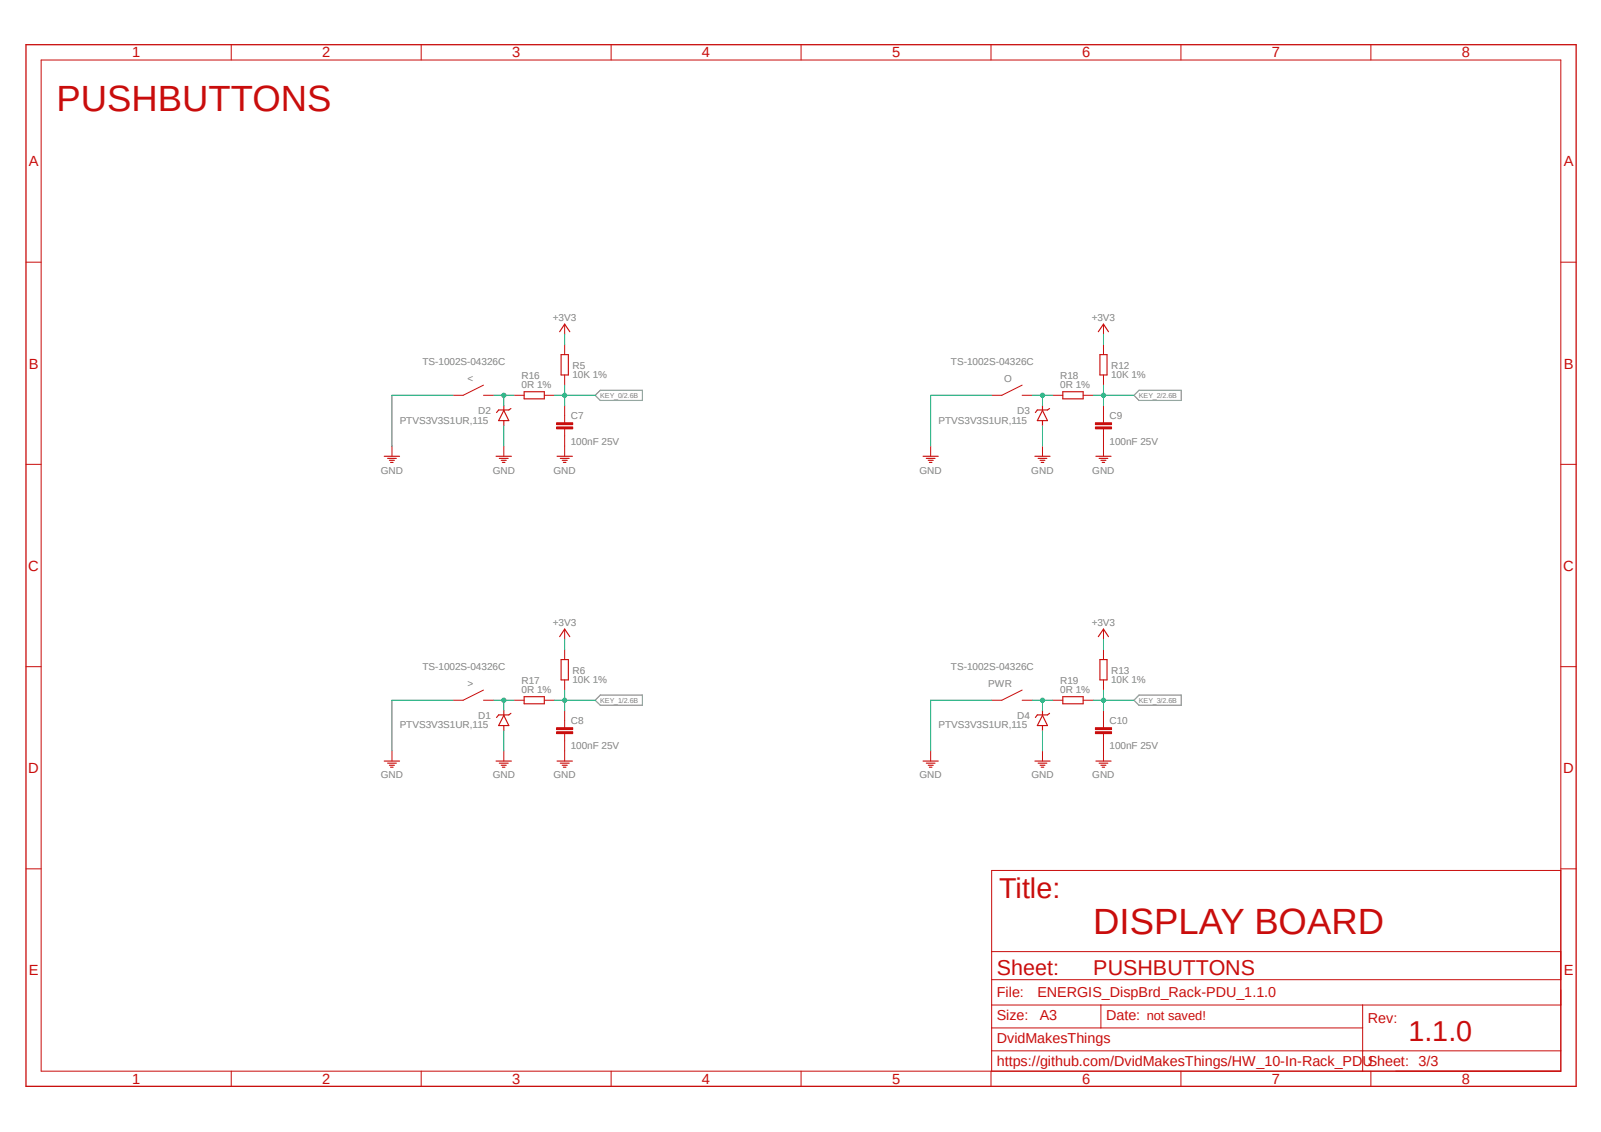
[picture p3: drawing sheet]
<svg xmlns="http://www.w3.org/2000/svg" width="420mm" height="297mm" viewBox="0 0 420 297" stroke-linecap="round" stroke-linejoin="round" font-family="sans-serif">
<path d="M6.3 11.4l407.6 274.2M413.9 11.4l-407.6 274.2" fill="none" stroke="#fff" stroke-width=".26"/>
<path d="M156.1 103.7l1.4-1.3h11v2.7h-11zM297.5 103.7l1.3-1.3h11.1v2.7h-11.1zM156.1 183.7l1.4-1.3h11v2.6h-11zM298.8 182.4h11.1v2.6h-11.1l-1.3-1.3z" fill="none" stroke="#808080" stroke-width=".3"/>
<path d="M147.2 93h1.9v5.4h-1.9z" fill="none" stroke="#c90d0c" stroke-width=".3"/>
<path d="M148.1 90.4v2.6M148.1 98.4v2.6M148.1 109.1v1.8M148.1 112.5v1.9" fill="none" stroke="#c90d0c" stroke-width=".26"/>
<path d="M146 112h4.2v.5h-4.2z" fill-rule="evenodd" fill="#c90d0c"/>
<path d="M146 112h4.2v.5h-4.2z" fill="none" stroke="#c90d0c" stroke-width=".26"/>
<path d="M146 110.9h4.2v.5h-4.2z" fill-rule="evenodd" fill="#c90d0c"/>
<path d="M148.1 85v2.7M102.8 117.1v2.6M146 110.9h4.2v.5h-4.2zM148.1 106.4v2.7M148.1 114.4v5.3M148.1 170.4v2.7M148.1 178.4v2.7M148.1 189.1v1.8M148.1 192.5v1.9" fill="none" stroke="#c90d0c" stroke-width=".26"/>
<path d="M146.8 87l1.3-2 1.4 2M100.8 119.7h4M146.1 119.7h4.1M101.7 120.3h2.3M102.2 120.8h1.3M102.4 121.3h.7M147 120.3h2.3M147.5 120.8h1.3M147.8 121.3h.7M147.2 173.1h1.9v5.3h-1.9z" fill="none" stroke="#c90d0c" stroke-width=".3"/>
<path d="M146 192h4.2v.5h-4.2z" fill-rule="evenodd" fill="#c90d0c"/>
<path d="M146 192h4.2v.5h-4.2z" fill="none" stroke="#c90d0c" stroke-width=".26"/>
<path d="M146 190.9h4.2v.5h-4.2z" fill-rule="evenodd" fill="#c90d0c"/>
<path d="M289.5 90.4v2.6M289.5 98.4v2.6M289.5 109.1v1.8M289.5 112.5v1.9M148.1 165.1v2.6M102.8 197v2.7M146 190.9h4.2v.5h-4.2zM148.1 186.4v2.7M148.1 194.4v5.3" fill="none" stroke="#c90d0c" stroke-width=".26"/>
<path d="M288.5 93h1.9v5.4h-1.9zM146.8 167l1.3-1.9 1.4 1.9M100.8 199.7h4M146.1 199.7h4.1M101.7 200.2h2.3M102.2 200.8h1.3M102.4 201.3h.7M147 200.2h2.3M147.5 200.8h1.3M147.8 201.3h.7" fill="none" stroke="#c90d0c" stroke-width=".3"/>
<path d="M287.4 112h4.2v.5h-4.2z" fill-rule="evenodd" fill="#c90d0c"/>
<path d="M287.4 112h4.2v.5h-4.2z" fill="none" stroke="#c90d0c" stroke-width=".26"/>
<path d="M287.4 110.9h4.2v.5h-4.2z" fill-rule="evenodd" fill="#c90d0c"/>
<path d="M289.5 85v2.7M244.1 117.1v2.6M287.4 110.9h4.2v.5h-4.2zM289.5 106.4v2.7M289.5 114.4v5.3M289.5 170.4v2.7M289.5 178.4v2.7M289.5 189.1v1.8M289.5 192.5v1.9" fill="none" stroke="#c90d0c" stroke-width=".26"/>
<path d="M288.1 87l1.4-2 1.3 2M242.1 119.7h4M287.5 119.7h4M243 120.3h2.3M243.5 120.8h1.3M243.8 121.3h.7M288.3 120.3h2.3M288.8 120.8h1.3M289.1 121.3h.7M288.5 173.1h1.9v5.3h-1.9z" fill="none" stroke="#c90d0c" stroke-width=".3"/>
<path d="M287.4 192h4.2v.5h-4.2z" fill-rule="evenodd" fill="#c90d0c"/>
<path d="M287.4 192h4.2v.5h-4.2z" fill="none" stroke="#c90d0c" stroke-width=".26"/>
<path d="M287.4 190.9h4.2v.5h-4.2z" fill-rule="evenodd" fill="#c90d0c"/>
<g fill="none" stroke="#c90d0c" stroke-width=".26">
<path d="M10.8 15.7h398.6v265.4h-398.6zM60.7 11.7v4M110.5 11.7v4M160.3 11.7v4M210.1 11.7v4M260 11.7v4M309.8 11.7v4M359.6 11.7v4M6.8 68.8h4M409.4 68.8h4.1M126.8 101l-5.3 2.7h-2.7M126.8 103.7h2.7"/>
<path d="M132.2 117.1v2.6M134.8 103.7h2.7M142.8 103.7h2.7M268.1 101l-5.3 2.7h-2.7M268.1 103.7h2.7M273.5 117.1v2.6M276.1 103.7h2.7M284.1 103.7h2.7M6.8 121.8h4M409.4 121.8h4.1M6.8 174.9h4M289.5 165.1v2.6"/>
<path d="M409.4 174.9h4.1M126.8 181.1l-5.3 2.6h-2.7M126.8 183.7h2.7M132.2 197v2.7M134.8 183.7h2.7M142.8 183.7h2.7M244.1 197v2.7M268.1 181.1l-5.3 2.6h-2.7M268.1 183.7h2.7M273.5 197v2.7M276.1 183.7h2.7M284.1 183.7h2.7"/>
<path d="M287.4 190.9h4.2v.5h-4.2zM289.5 186.4v2.7M289.5 194.4v5.3M6.8 228h4M409.4 228h4.1M409.4 228.4h-149.3v52.7M260.1 249.7h149.3M260.1 257h149.3M260.1 263.7h149.3M260.1 275.7h149.3M260.1 269.7h97.4M288.8 263.7v6"/>
<path d="M357.5 263.7v17.4M60.7 281.1v3.9M110.5 281.1v3.9M160.3 281.1v3.9M210.1 281.1v3.9M260 281.1v3.9M309.8 281.1v3.9M359.6 281.1v3.9"/>
</g>
<g fill="none" stroke="#c90d0c" stroke-width=".3">
<path d="M130.1 119.7h4.1M132.2 106.4v1.3M132.2 110.4v1.3M132.2 107.7l1.3 2.7h-2.7zM134 107.2l-.5 .4h-2.7l-.5 .6M137.5 102.8h5.3v1.8h-5.3zM271.5 119.7h4M273.5 107.7l1.3 2.7h-2.7zM273.5 106.4v1.3M273.5 110.4v1.3M275.3 107.2l-.5 .4h-2.7l-.5 .6M278.8 102.8h5.3v1.8h-5.3z"/>
<path d="M131 120.3h2.3M131.5 120.8h1.3M131.8 121.3h.7M272.3 120.3h2.3M272.8 120.8h1.3M273.1 121.3h.7M288.1 167l1.4-1.9 1.3 1.9M130.1 199.7h4.1M132.2 187.7l1.3 2.7h-2.7zM132.2 186.4v1.3M132.2 190.4v1.3M134 187.2l-.5 .4h-2.7l-.5 .7"/>
<path d="M137.5 182.8h5.3v1.9h-5.3zM242.1 199.7h4M271.5 199.7h4M273.5 187.7l1.3 2.7h-2.7zM273.5 186.4v1.3M273.5 190.4v1.3M275.3 187.2l-.5 .4h-2.7l-.5 .7M278.8 182.8h5.3v1.9h-5.3zM287.5 199.7h4M131 200.2h2.3M131.5 200.8h1.3M131.8 201.3h.7"/>
<path d="M243 200.2h2.3M243.5 200.8h1.3M243.8 201.3h.7M272.3 200.2h2.3M272.8 200.8h1.3M273.1 201.3h.7M288.3 200.2h2.3M288.8 200.8h1.3M289.1 201.3h.7"/>
</g>
<path d="M6.8 11.7h406.7v273.3h-406.7z" fill="none" stroke="#c90d0c" stroke-width=".34"/>
<g fill="none" stroke="#0dab76" stroke-width=".26">
<path d="M148.1 87.7v2.7M289.5 87.7v2.7M118.8 103.7h-16v13.4M132.2 111.7v5.4M145.5 103.7h2.6M148.1 101v5.4M260.1 103.7h-16v13.4M273.5 111.7v5.4M148.1 167.7v2.7M289.5 167.7v2.7M118.8 183.7h-16v13.3M132.2 191.7v5.3"/>
<path d="M260.1 183.7h-16v13.3M273.5 191.7v5.3"/>
</g>
<circle cx="148.1" cy="103.7" r=".55" fill="#0dab76"/>
<g fill="none" stroke="#0dab76" stroke-width=".26">
<path d="M148.1 103.7h8M145.5 183.7h2.6M148.1 181.1v5.3"/>
<circle cx="148.1" cy="103.7" r=".55"/>
</g>
<circle cx="148.1" cy="183.7" r=".55" fill="#0dab76"/>
<g fill="none" stroke="#0dab76" stroke-width=".26">
<path d="M286.8 103.7h2.7M289.5 101v5.4M148.1 183.7h8"/>
<circle cx="148.1" cy="183.7" r=".55"/>
</g>
<circle cx="289.5" cy="103.7" r=".55" fill="#0dab76"/>
<g fill="none" stroke="#0dab76" stroke-width=".26">
<path d="M289.5 103.7h8M286.8 183.7h2.7M289.5 181.1v5.3"/>
<circle cx="289.5" cy="103.7" r=".55"/>
</g>
<circle cx="289.5" cy="183.7" r=".55" fill="#0dab76"/>
<g fill="none" stroke="#0dab76" stroke-width=".26">
<path d="M129.5 103.7h5.3M132.2 103.7v2.7M289.5 183.7h8"/>
<circle cx="289.5" cy="183.7" r=".55"/>
</g>
<circle cx="132.2" cy="103.7" r=".55" fill="#0dab76"/>
<g fill="none" stroke="#0dab76" stroke-width=".26">
<path d="M270.8 103.7h5.3M273.5 103.7v2.7"/>
<circle cx="132.2" cy="103.7" r=".55"/>
</g>
<circle cx="273.5" cy="103.7" r=".55" fill="#0dab76"/>
<g fill="none" stroke="#0dab76" stroke-width=".26">
<path d="M270.8 183.7h5.3M273.5 183.7v2.7"/>
<circle cx="273.5" cy="103.7" r=".55"/>
</g>
<circle cx="273.5" cy="183.7" r=".55" fill="#0dab76"/>
<g fill="none" stroke="#0dab76" stroke-width=".26">
<path d="M129.5 183.7h5.3M132.2 183.7v2.7"/>
<circle cx="273.5" cy="183.7" r=".55"/>
</g>
<circle cx="132.2" cy="183.7" r=".55" fill="#0dab76"/>
<circle cx="132.2" cy="183.7" r=".55" fill="none" stroke="#0dab76" stroke-width=".26"/>
<g font-size="9.6" fill="#c90d0c">
<text x="14.8" y="29">PUSHBUTTONS</text>
<text x="286.8" y="245">DISPLAY BOARD</text>
</g>
<g font-size="7.5" fill="#c90d0c">
<text x="262.1" y="235.7">Title:</text>
<text x="369.5" y="273">1.1.0</text>
</g>
<g font-size="5.6" fill="#c90d0c">
<text x="261.5" y="255.7">Sheet:</text>
<text x="286.8" y="255.7">PUSHBUTTONS</text>
</g>
<g font-size="3.9" fill="#c90d0c">
<text x="34.7" y="15.1">1</text>
<text x="84.5" y="15.1">2</text>
<text x="134.3" y="15.1">3</text>
<text x="184.2" y="15.1">4</text>
<text x="234" y="15.1">5</text>
<text x="283.8" y="15.1">6</text>
<text x="333.7" y="15.1">7</text>
<text x="383.5" y="15.1">8</text>
<text x="7.5" y="43.6">A</text>
<text x="410.2" y="43.6">A</text>
<text x="7.5" y="96.7">B</text>
<text x="410.2" y="96.7">B</text>
<text x="7.4" y="149.7">C</text>
<text x="410.1" y="149.7">C</text>
<text x="7.4" y="202.8">D</text>
<text x="410.1" y="202.8">D</text>
<text x="7.5" y="255.9">E</text>
<text x="410.2" y="255.9">E</text>
<text x="34.7" y="284.4">1</text>
<text x="84.5" y="284.4">2</text>
<text x="134.3" y="284.4">3</text>
<text x="184.2" y="284.4">4</text>
<text x="234" y="284.4">5</text>
<text x="283.8" y="284.4">6</text>
<text x="333.7" y="284.4">7</text>
<text x="383.5" y="284.4">8</text>
</g>
<g font-size="3.8" fill="#c90d0c">
<text x="261.5" y="261.7">File:</text>
<text x="272.2" y="261.7">ENERGIS_DispBrd_Rack-PDU_1.1.0</text>
<text x="261.5" y="267.7">Size:</text>
<text x="272.8" y="267.7">A3</text>
<text x="290.2" y="267.7">Date: not saved!</text>
<text x="358.8" y="268.4">Rev:</text>
<text x="261.5" y="273.7">DvidMakesThings</text>
<text x="261.5" y="279.7">https://github.com/DvidMakesThings/HW_10-In-Rack_PDUSheet: 3/3</text>
</g>
<g font-size="2.6" fill="#808080">
<text x="145" y="84.2">+3V3</text>
<text x="286.4" y="84.2">+3V3</text>
<text x="110.8" y="95.7">TS-1002S-04326C</text>
<text x="249.5" y="95.7">TS-1002S-04326C</text>
<text x="122.6" y="100.2">&lt;</text>
<text x="136.8" y="101.9">0R 1%</text>
<text x="136.8" y="99.5">R16</text>
<text x="150.2" y="99.2">10K 1%</text>
<text x="150.2" y="96.8">R5</text>
<text x="263.4" y="100.2">O</text>
<text x="278.1" y="101.9">0R 1%</text>
<text x="278.1" y="99.5">R18</text>
<text x="291.5" y="99.2">10K 1%</text>
<text x="291.5" y="96.8">R12</text>
<text x="104.9" y="111.1">PTVS3V3S1UR,115</text>
<text x="125.5" y="108.7">D2</text>
<text x="149.7" y="110">C7</text>
<text x="246.2" y="111.1">PTVS3V3S1UR,115</text>
<text x="266.8" y="108.7">D3</text>
<text x="291.1" y="110">C9</text>
<text x="149.7" y="116.7">100nF 25V</text>
<text x="291.1" y="116.7">100nF 25V</text>
<text x="99.9" y="124.2">GND</text>
<text x="129.2" y="124.2">GND</text>
<text x="145.2" y="124.2">GND</text>
<text x="241.2" y="124.2">GND</text>
<text x="270.5" y="124.2">GND</text>
<text x="286.5" y="124.2">GND</text>
<text x="145" y="164.3">+3V3</text>
<text x="286.4" y="164.3">+3V3</text>
<text x="110.8" y="175.7">TS-1002S-04326C</text>
<text x="136.8" y="179.4">R17</text>
<text x="150.2" y="179.2">10K 1%</text>
<text x="150.2" y="176.8">R6</text>
<text x="249.5" y="175.7">TS-1002S-04326C</text>
<text x="278.1" y="179.4">R19</text>
<text x="291.5" y="179.2">10K 1%</text>
<text x="291.5" y="176.8">R13</text>
<text x="122.6" y="180.3">&gt;</text>
<text x="136.8" y="181.9">0R 1%</text>
<text x="259.2" y="180.3">PWR</text>
<text x="278.1" y="181.9">0R 1%</text>
<text x="104.9" y="191.1">PTVS3V3S1UR,115</text>
<text x="125.5" y="188.7">D1</text>
<text x="149.7" y="190">C8</text>
<text x="246.2" y="191.1">PTVS3V3S1UR,115</text>
<text x="266.8" y="188.7">D4</text>
<text x="291.1" y="190">C10</text>
<text x="149.7" y="196.6">100nF 25V</text>
<text x="291.1" y="196.6">100nF 25V</text>
<text x="99.9" y="204.2">GND</text>
<text x="129.2" y="204.2">GND</text>
<text x="145.2" y="204.2">GND</text>
<text x="241.2" y="204.2">GND</text>
<text x="270.6" y="204.2">GND</text>
<text x="286.5" y="204.2">GND</text>
</g>
<g font-size="1.9" fill="#808080">
<text x="157.5" y="104.4">KEY_0/2.6B</text>
<text x="298.8" y="104.4">KEY_2/2.6B</text>
<text x="157.5" y="184.4">KEY_1/2.6B</text>
<text x="298.8" y="184.4">KEY_3/2.6B</text>
</g>
</svg>
